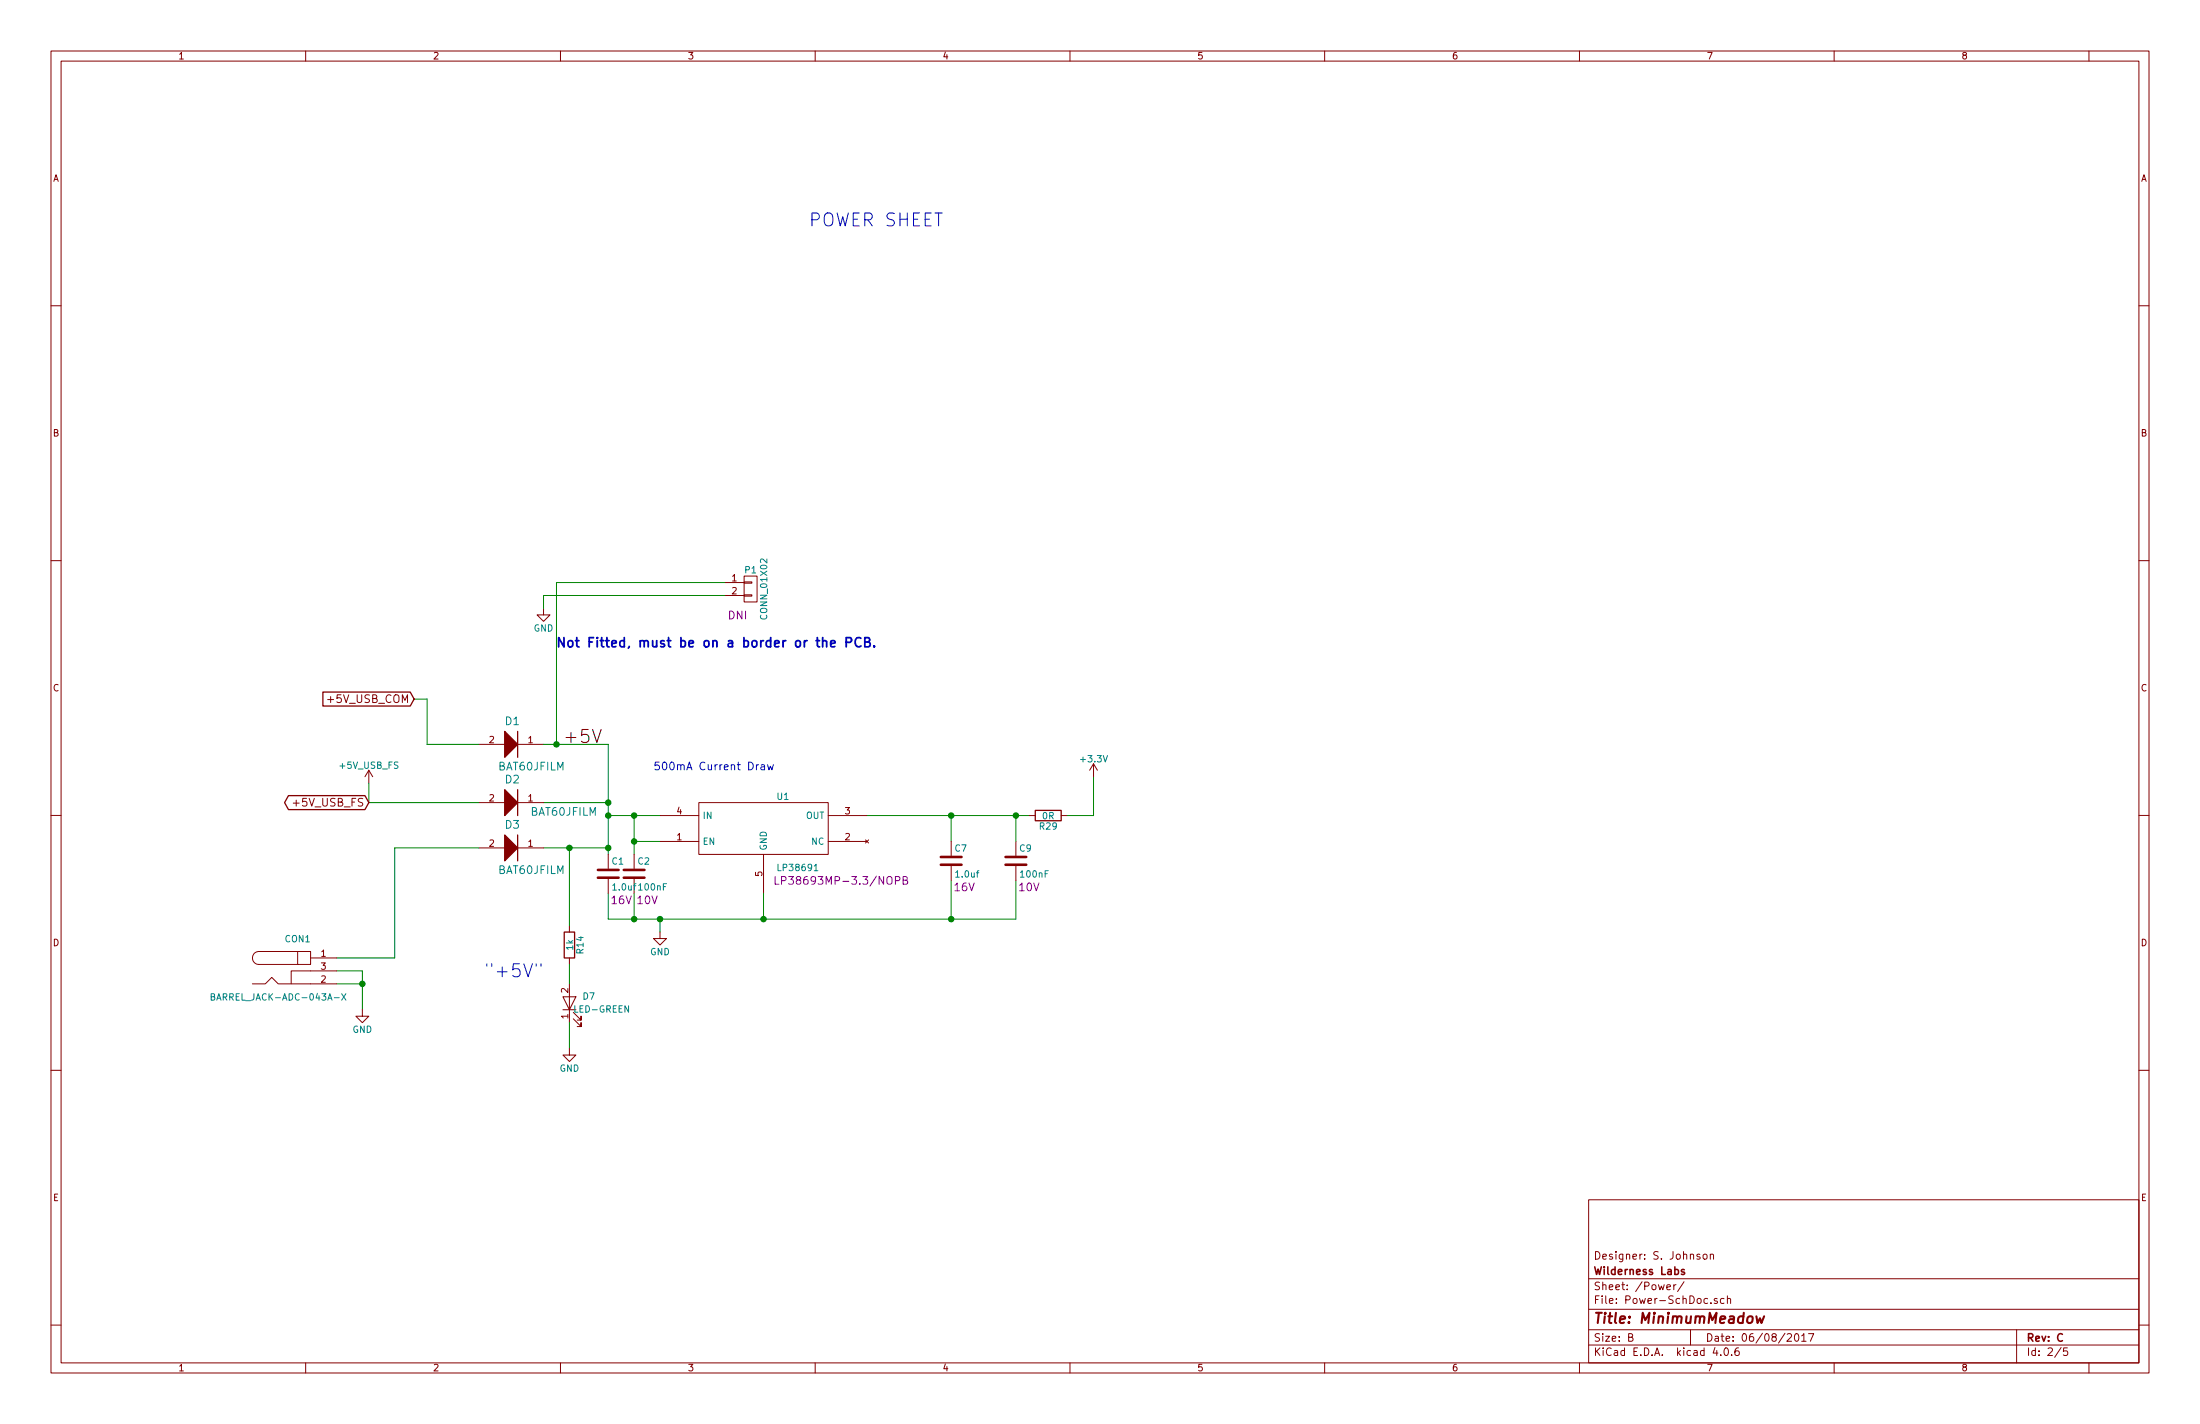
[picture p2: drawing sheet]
<svg xmlns="http://www.w3.org/2000/svg" width="432mm" height="279mm" viewBox="0 0 432 279" stroke-linecap="round" stroke-linejoin="round" font-family="sans-serif">
<g fill="none" stroke="#840000" stroke-width=".2">
<path d="M10 10h411.8v259.4h-411.8zM12 12h407.8v255.4h-407.8zM60 10v2M110 10v2M160 10v2M210 10v2M260 10v2M310 10v2M360 10v2M410 10v2M10 60h2M419.8 60h2"/>
<path d="M10 110h2M106.7 119.4v1.3h1.2l-1.2 1.2-1.3-1.2h1.3M142.2 114.3h3.8M142.2 116.8h3.8M146 116.7h1.6v.3h-1.6zM146 114.2h1.6v.2h-1.6zM146 113h2.6v5.1h-2.6zM419.8 110h2M10 160h2M72.4 151.1l-.8 1.3M72.4 151.1v2.6M72.4 151.1l.8 1.3"/>
<path d="M94 157.5h5.1M94 146.1h5.1M101.6 157.5h5.1M101.6 146.1h5.1M137.2 157.5h25.4v10.1h-25.4zM214.6 149.9l-.7 1.2M214.6 149.9v2.5M214.6 149.9l.8 1.2M419.8 160h2M94 166.4h5.1M101.6 166.4h5.1M119.4 167.6v2.8"/>
<path d="M119.4 172.5v2.8M124.5 167.6v2.8M124.5 172.5v2.8M129.5 160h7.7M129.5 165.1h7.7M149.9 167.6v7.7M162.6 160h7.6M162.6 165.1h7.6M169.9 164.8l.6 .6M170.5 164.8l-.6 .6M186.7 165.1v2.8M186.7 169.9v2.8"/>
<path d="M199.4 165.1v2.8M199.4 169.9v2.8M201.9 160h1.3M208.3 160h1.2M49.5 193h2.6l1.2-1.2 1.3 1.2h11.4M58.4 186.7h2.6v2.5h-2.6zM58.4 186.7h-7.6a1.27 1.27 0 0 0-1.2 1.3 1.27 1.27 0 0 0 1.2 1.2h7.6M61 188h5M66 190.5h-8.9v2.5M71.1 198.1v1.3h1.3l-1.3 1.3-1.3-1.3h1.3M110.5 195.6h2.5l-1.2 2.5zM110.5 198.1h2.5"/>
<path d="M111.8 181.6v1.3M111.8 188v1.2M111.8 193v7.7M112.5 199.9l1.5 1.5v-.7v.7h-.7M112.5 198.6l1.5 1.6v-.8v.8h-.7M129.5 182.9v1.3h1.3l-1.3 1.2-1.2-1.2h1.2M10 210h2M111.8 205.7v1.3h1.2l-1.2 1.3-1.3-1.3h1.3M419.8 210h2M311.8 235.4h108v32h-108zM10 260h2M311.8 256.9h108"/>
<path d="M311.8 250.9h108M327.2 252.6l.7-.2-.1-.3h-.4l-.2 .2v.7h.6M328.5 252.1v1M329 252.1l-.5 .2M330.5 251.5l-1.2 1.9M333.6 246.2a.37 .37 0 0 0-.6 .1l.1 .2 .5 .1 .1 .2-.2 .3-.5-.1M334.3 246.2l.2-.1 .5 .1 .1 .6-.2 .2-.4 .1-.2-.2zM335.7 246.2l.2-.1 .4 .1v.9M335.7 246.1v1M335.8 255.6v.2M337 254.8a.37 .37 0 0 0-.6 .2l.1 .2 .5 .1 .1 .2-.2 .3-.5-.1M338.4 254.8h-.5l-.2 .2v.6l.2 .2 .5-.1"/>
<path d="M339 254.9l.2-.1h.4l.1 1M339 254.3v1.5M419.8 260h2M60 267.4v2M110 267.4v2M160 267.4v2M210 267.4v2M260 267.4v2M310 267.4v2M311.8 263.9h108M311.8 260.9h108M319.7 262.4l.7-.1v-.5l-.2-.1h-.5v1.5h.5l.2-.2 .1-.3-.3-.3"/>
<path d="M331.8 260.9v3M336.6 264.4l-.4 1.1h1M337.7 265.8v.2M338.5 264.6l.2-.1a.8 .8 0 0 1 .6 .7 .8 .8 0 0 1-.6 .8l-.2-.2-.1-.4zM339.9 265.8v.2M341.2 264.5h-.4a1.11 1.11 0 0 0-.1 1.4l.4 .1 .2-.2 .1-.5-.3-.3-.4 .1-.2 .2M350.8 261.8l.6-.1 .2 .4-.9 1.1h.9M352.3 261.8l.3-.1a.8 .8 0 0 1 .5 .7 .8 .8 0 0 1-.5 .8l-.3-.2-.1-.4zM353.6 262.1l.5-.4v1.5M353.6 263.2h.9M355 261.7h1l-.7 1.5M360 267.4v2"/>
<path d="M395.8 260.9v6.5M404.5 264.4l-1.2 1.9M405.8 264.5h-.7l-.1 .7 .2-.2 .5 .1 .1 .2v.5l-.2 .2-.6-.2M410 267.4v2"/>
</g>
<path d="M344.7 258.3l.3 1.3 .4-1 .3 1 .6-1.3" fill="none" stroke="#840000" stroke-width=".41"/>
<path d="M330.6 249.1a.37 .37 0 0 0-.6 .2l.1 .2 .5 .1 .1 .2-.3 .3-.4-.1" fill="none" stroke="#840000" stroke-width=".3"/>
<path d="M163 126.3l.9-.2-.1-.3-.5-.1-.3 .3 .1 .8 .2 .1 .5-.1M166.1 126h.9l.1-.3v-.5l-.3-.1h-.7v1.8M169 125.2a.73 .73 0 0 0-.9 .1 .73 .73 0 0 0-.3 .8 .68 .68 0 0 0 .4 .7 .68 .68 0 0 0 .8-.1M169.7 126h.7l.2-.2 .1-.4-.2-.2-.8-.1v1.8h.8l.3-.3a.47 .47 0 0 0-.4-.6M171.6 126.7l.1 .1-.1 .1-.1-.1 .1-.1v.2" fill="none" stroke="#0000c2" stroke-width=".36"/>
<g fill="none" stroke="#008400" stroke-width=".2">
<path d="M142.2 116.8h-35.5v2.6M142.2 114.3h-33v31.8M81.3 137.2h2.5v8.9h10.2M72.4 153.7v3.8h21.6M106.7 146.1h12.7v21.5M106.7 157.5h12.7M214.6 152.4v7.6h-5.1M94 166.4h-16.5v21.6h-11.5M106.7 166.4h12.7M111.8 166.4v15.2M119.4 160h10.1M124.5 165.1h5"/>
<path d="M124.5 160v7.6M124.5 175.3v5M149.9 175.3v5M170.2 160h31.7M186.7 160v5.1M186.7 172.7v7.6M199.4 172.7v7.6h-80v-5M199.4 160v5.1M66 190.5h5.1v7.6M66 193h5.1M111.8 189.2v3.8M129.5 180.3v2.6"/>
<path d="M111.8 200.7v5"/>
</g>
<g fill="#008400" stroke="#008400" stroke-width=".25">
<circle cx="124.5" cy="165.1" r=".51"/>
<circle cx="124.5" cy="160" r=".51"/>
<circle cx="119.4" cy="160" r=".51"/>
<circle cx="186.7" cy="160" r=".51"/>
<circle cx="186.7" cy="180.3" r=".51"/>
<circle cx="124.5" cy="180.3" r=".51"/>
<circle cx="129.5" cy="180.3" r=".51"/>
<circle cx="71.1" cy="193" r=".51"/>
<circle cx="119.4" cy="157.5" r=".51"/>
<circle cx="119.4" cy="166.4" r=".51"/>
<circle cx="111.8" cy="166.4" r=".51"/>
<circle cx="109.2" cy="146.1" r=".51"/>
<circle cx="149.9" cy="180.3" r=".51"/>
<circle cx="199.4" cy="160" r=".51"/>
</g>
<path d="M63.4 135.8h17.1l.8 1.4-.8 1.3h-17.1zM56.6 156.1h15l.8 1.4-.8 1.4h-15l-.7-1.4zM101.6 143.5v5.1M101.6 154.9v5.1M203.2 159h5.1v2h-5.1zM101.6 163.8v5.1M110.7 182.9h2.1v5.1h-2.1z" fill="none" stroke="#840000" stroke-width=".25"/>
<g fill="#840000" stroke="#840000" stroke-width=".25">
<path d="M99.1 154.9l2.5 2.6-2.5 2.5z"/>
<path d="M99.1 163.8l2.5 2.6-2.5 2.5z"/>
<path d="M99.1 143.5l2.5 2.6-2.5 2.5z"/>
</g>
<path d="M117.3 172.2h4.1M117.3 170.7h4.1M122.4 172.2h4.1M122.4 170.7h4.1M184.7 169.7h4M184.7 168.1h4M197.4 169.7h4M197.4 168.1h4" fill="none" stroke="#840000" stroke-width=".51"/>
<path d="M149.4 150.1h.6l.1 1M150.1 150.4l-.5 .1a.3 .3 0 0 0-.3 .3 .3 .3 0 0 0 .3 .3l.5-.1M150.6 150l.3 1.1 .3-.8 .3 .8 .3-1.1M95.6 189.1v.5" fill="none" stroke="#0000c2" stroke-width=".2"/>
<path d="M159.8 170.8h.7M41.5 195.6l.6-.1v-.4l-.6-.1v1.2h.4l.3-.4-.3-.2M65.6 195.8h1M67.1 195l.8 1.2M67.9 195l-.8 1.2" fill="none" stroke="#008484" stroke-width=".2"/>
<path d="M152.1 172v1.5h.8M153.4 172.8l.7-.1 .2-.2-.1-.4-.2-.1h-.6v1.5M175.7 172.8l.8-.1 .1-.2v-.4l-.3-.1h-.6v1.5M177.3 172.7l.6-.1 .2-.2-.1-.3-.2-.1h-.5v1.5h.6l.2-.1 .1-.4-.4-.3" fill="none" stroke="#840084" stroke-width=".2"/>
<g font-size="3.5" fill="#0000c2">
<text x="158.7" y="44.4">POWER SHEET</text>
<text x="96.9" y="191.8">&quot;+5V&quot;</text>
</g>
<text font-size="3.5" x="110.5" y="145.8">+5V</text>
<text font-size="2.8" fill="#840000" x="312.8" y="259.7">Title: MinimumMeadow</text>
<text font-size="2.5" fill="#0000c2" x="109.2" y="127">Not Fitted, must be on a border or the PCB.</text>
<g font-size="2.1" fill="#840084">
<text x="143" y="121.5">DNI</text>
<text x="154" y="173.6">LP38693MP-3.3/NOPB</text>
<text x="120" y="177.4">16V</text>
<text x="125.1" y="177.4">10V</text>
<text x="187.4" y="174.9">16V</text>
<text x="200.1" y="174.9">10V</text>
</g>
<g font-size="2.1" fill="#840000">
<text x="64.7" y="137.9">+5V_USB_COM</text>
<text x="58.1" y="158.2">+5V_USB_FS</text>
<text x="312.8" y="250.1">Wilderness Labs</text>
<text x="312.8" y="247.1">Designer: S. Johnson</text>
<text x="312.8" y="255.8">File: Power-SchDoc.sch</text>
<text x="312.8" y="253.1">Sheet: /Power/</text>
<text x="312.8" y="263.2">Size: B</text>
<text x="334.8" y="263.2">Date: 06/08/2017</text>
<text x="397.8" y="263.2">Rev: C</text>
<text x="312.8" y="266">KiCad E.D.A. kicad 4.0.6</text>
<text x="397.8" y="266">Id: 2/5</text>
</g>
<g font-size="2.1" fill="#008484">
<text x="99.2" y="142.3">D1</text>
<text x="97.9" y="151.2">BAT60JFILM</text>
<text x="99.2" y="153.7">D2</text>
<text x="104.2" y="160">BAT60JFILM</text>
<text x="99.2" y="162.6">D3</text>
<text x="97.9" y="171.5">BAT60JFILM</text>
</g>
<text font-size="2.1" fill="#0000c2" x="128.3" y="151.1">500mA Current Draw</text>
<g font-size="1.8" fill="#840000">
<text x="35" y="11.6">1</text>
<text x="85" y="11.6">2</text>
<text x="135" y="11.6">3</text>
<text x="185" y="11.6">4</text>
<text x="235" y="11.6">5</text>
<text x="285" y="11.6">6</text>
<text x="335" y="11.6">7</text>
<text x="385" y="11.6">8</text>
<text x="10.4" y="35.6">A</text>
<text x="420.2" y="35.6">A</text>
<text x="10.4" y="85.6">B</text>
<text x="420.2" y="85.6">B</text>
<text x="143.7" y="114">1</text>
<text x="143.7" y="116.6">2</text>
<text x="10.4" y="135.6">C</text>
<text x="420.2" y="135.6">C</text>
<text x="96" y="145.8">2</text>
<text x="103.7" y="145.8">1</text>
<text x="96" y="157.2">2</text>
<text x="103.7" y="157.2">1</text>
<text x="132.9" y="159.8">4</text>
<text x="165.9" y="159.8">3</text>
<text x="96" y="166.1">2</text>
<text x="103.7" y="166.1">1</text>
<text x="132.9" y="164.8">1</text>
<text x="165.9" y="164.8">2</text>
<text x="149.6" y="171.9" transform="rotate(-90 149.6 171.9)">5</text>
<text x="10.4" y="185.6">D</text>
<text x="420.2" y="185.6">D</text>
<text x="63" y="187.7">1</text>
<text x="63" y="190.2">3</text>
<text x="63" y="192.8">2</text>
<text x="111.5" y="194.8" transform="rotate(-90 111.5 194.8)">2</text>
<text x="111.5" y="199.9" transform="rotate(-90 111.5 199.9)">1</text>
<text x="10.4" y="235.6">E</text>
<text x="420.2" y="235.6">E</text>
<text x="35" y="269">1</text>
<text x="85" y="269">2</text>
<text x="135" y="269">3</text>
<text x="185" y="269">4</text>
<text x="235" y="269">5</text>
<text x="285" y="269">6</text>
<text x="335" y="269">7</text>
<text x="385" y="269">8</text>
</g>
<g font-size="1.8" fill="#008484">
<text x="146.3" y="112.5">P1</text>
<text x="104.7" y="123.9">GND</text>
<text x="150.6" y="121.2" transform="rotate(-90 150.6 121.2)">CONN_01X02</text>
<text x="212.3" y="149.6">+3.3V</text>
<text x="66.8" y="150.8">+5V_USB_FS</text>
<text x="137.9" y="160.7">IN</text>
<text x="152.6" y="156.9">U1</text>
<text x="158.1" y="160.7">OUT</text>
<text x="204.6" y="160.7">0R</text>
<text x="137.9" y="165.7">EN</text>
<text x="150.5" y="166.9" transform="rotate(-90 150.5 166.9)">GND</text>
<text x="159.2" y="165.7">NC</text>
<text x="187.5" y="167.1">C7</text>
<text x="200.2" y="167.1">C9</text>
<text x="204.1" y="162.8">R29</text>
<text x="120.1" y="169.6">C1</text>
<text x="125.2" y="169.6">C2</text>
<text x="153" y="170.9">LP38691</text>
<text x="187.7" y="172.2">1.0uf</text>
<text x="200.4" y="172.2">100nF</text>
<text x="120.4" y="174.7">1.0uf</text>
<text x="125.5" y="174.7">100nF</text>
<text x="56" y="184.9">CON1</text>
<text x="112.5" y="186.4" transform="rotate(-90 112.5 186.4)">1k</text>
<text x="114.5" y="187" transform="rotate(-90 114.5 187)">R14</text>
<text x="127.6" y="187.4">GND</text>
<text x="42.5" y="196.3">BARREL_JACK-ADC-043A-X</text>
<text x="114.5" y="196.1">D7</text>
<text x="69.2" y="202.6">GND</text>
<text x="112.9" y="198.7">LED-GREEN</text>
<text x="109.8" y="210.3">GND</text>
</g>
</svg>
